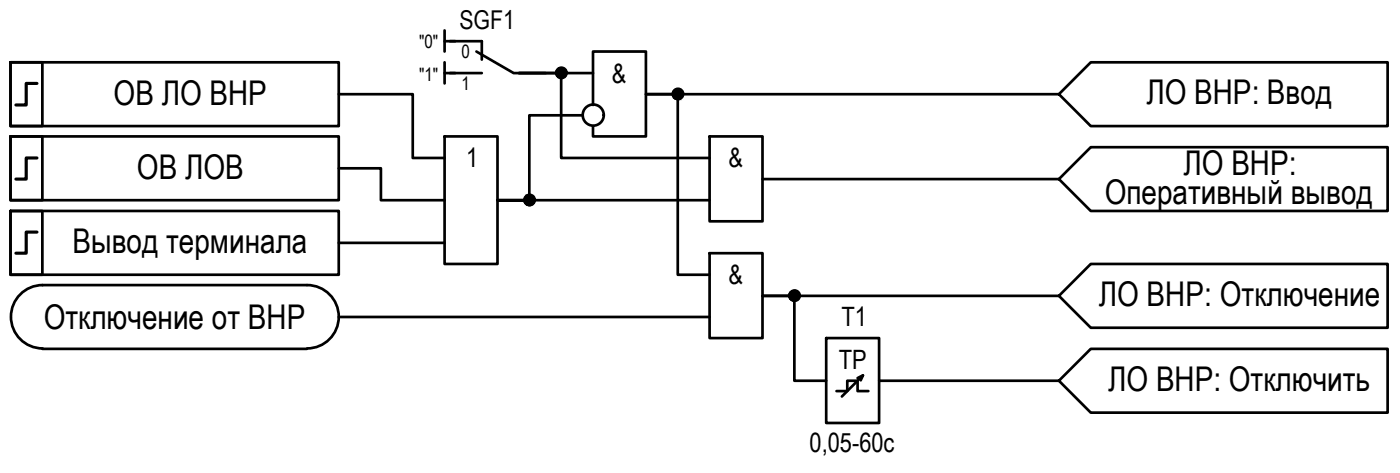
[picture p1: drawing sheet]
<svg xmlns="http://www.w3.org/2000/svg" width="132mm" height="45mm" viewBox="0 0 132 45" stroke-linecap="round" stroke-linejoin="round" font-family="sans-serif">
<!-- layer: 0 -->
<g fill="none" stroke="#000" stroke-width=".25">
<path d="M1 5.9h31v6h-31zM1 5.9h3v6h-3zM1 12.9h3v6h-3zM1 12.9h31v6h-31zM1 19.9h3v6h-3zM1 19.9h31v6h-31zM32 15.9h4v3h6M32 8.9h7v6h3M42 12.9h5v12h-5zM42 2.9v2M42 5.9v2M42 3.9h1"/>
<path d="M42 6.9h1M55 10.9h-5v8h-3h20M56 6.9h-7h4v8h14M56 9.9v-5h5v8h-5v-1M67 12.9h5v8h-5zM72 16.9h28M100 16.9l3-3h28v6h-28zM100 8.9h-39h3v17h3M103 5.9h28v6h-28l-3-3zM4 26.9h25M4 32.9h25M4 26.9a2.98 2.98 0 0 0-3 3 2.98 2.98 0 0 0 3 2.9"/>
<path d="M29 26.9a2.98 2.98 0 0 1 3 3 2.98 2.98 0 0 1-3 2.9M32 29.9h35M32 22.9h10M67 23.9h5v8h-5zM78 31.9h5v8h-5zM79 36.9h1v-1h1v1h1M81 35.6l.5-.2-.2 .4M81.5 35.4l-2 2M83 35.9h17M100 35.9l3-3h28v6h-28zM100 27.9h-28h3v8h3M103 24.9h28v6h-28l-3-3z"/>
<circle cx="50" cy="18.8" r=".49"/>
<circle cx="53" cy="6.9" r=".49"/>
<circle cx="56" cy="10.8" r=".99"/>
<circle cx="64" cy="8.9" r=".49"/>
<circle cx="75" cy="27.9" r=".49"/>
</g>
<g fill="#000" stroke="#000" stroke-width=".09">
<path d="M49.9 19.4h.2zM49.9 18.4h.1zM52.6 6.5h.8zM52.9 7.4h.2zM52.9 6.4h.1zM63.9 9.3h.2zM63.9 8.4h.1zM74.7 28.3h.6zM74.8 28.4h.3zM74.9 28.4h.2zM74.9 27.4h.1z"/>
<path d="M49.9 18.4h.2zM49.9 18.4h.2z"/>
<path d="M49.9 19.4h.1zM49.9 19.4h.1z"/>
<path d="M49.9 18.4h.2zM49.8 18.4h.3z"/>
<path d="M49.8 18.4h.4zM49.8 18.4h.4z"/>
<path d="M49.8 19.3h.3zM49.8 19.3l.3 .1z"/>
<path d="M49.8 18.4h.4zM49.7 18.4h.5z"/>
<path d="M49.8 19.3h.4zM49.8 19.3h.3z"/>
<path d="M49.7 18.4l.6 .1zM49.7 18.4l.6 .1z"/>
<path d="M49.7 19.3h.5zM49.7 19.3h.5z"/>
<path d="M49.7 18.5h.6zM49.6 18.5h.7z"/>
<path d="M49.7 19.3h.6zM49.7 19.3h.5z"/>
<path d="M49.6 18.5h.8zM49.6 18.5h.8z"/>
<path d="M49.6 19.2h.7zM49.6 19.2l.7 .1z"/>
<path d="M49.6 18.5l.8 .1zM49.6 18.5l.8 .1z"/>
<path d="M49.6 18.6h.8zM49.6 18.6h.8z"/>
<path d="M49.6 19.2h.8zM49.6 19.2h.8z"/>
<path d="M49.6 19.2h.8zM49.6 19.2h.7z"/>
<path d="M49.5 18.6l.9 .1zM49.5 18.6l.9 .1z"/>
<path d="M49.5 19.2h.9zM49.5 19.2h.9z"/>
<path d="M49.5 18.7h.9zM49.5 18.7h.9z"/>
<path d="M49.5 18.7h.9zM49.5 18.7h.9z"/>
<path d="M49.5 18.7l1 .1zM49.5 18.7l1 .1z"/>
<path d="M49.5 19l.9 .1v-.1zM49.5 19l.9 .1h-.9z"/>
<path d="M49.5 19.1h.9zM49.5 19.1h.9z"/>
<path d="M49.5 19.1h.9zM49.5 19.1l.9 .1z"/>
<path d="M49.5 18.8h1zM49.5 18.8h1z"/>
<path d="M49.5 18.8l1 .1zM49.5 18.8l1 .1z"/>
<path d="M49.5 18.9h1zM49.5 18.9h1z"/>
<path d="M49.5 18.9l1 .1zM49.5 18.9l1 .1z"/>
<path d="M49.5 19h1zM49.5 19h.9z"/>
<path d="M52.9 7.4h.1zM52.9 7.4h.1z"/>
<path d="M52.9 6.4h.2zM52.9 6.4h.2z"/>
<path d="M52.9 6.4h.2zM52.9 6.4h.2z"/>
<path d="M52.8 6.4h.4zM52.8 6.4h.4z"/>
<path d="M52.8 7.4h.3zM52.8 7.4h.3z"/>
<path d="M52.8 6.4h.4zM52.7 6.4h.5z"/>
<path d="M52.8 7.3h.4zM52.8 7.3l.3 .1z"/>
<path d="M52.7 6.4l.6 .1zM52.7 6.4l.6 .1z"/>
<path d="M52.7 7.3h.5zM52.7 7.3h.5z"/>
<path d="M52.7 6.5h.6zM52.7 6.5h.6z"/>
<path d="M52.7 7.3h.6zM52.7 7.3h.5z"/>
<path d="M52.6 6.5h.8zM52.6 6.5h.8zM52.6 6.5h.8z"/>
<path d="M52.6 7.3h.7zM52.6 7.3h.7z"/>
<path d="M52.6 6.5l.8 .1zM52.6 6.5l.8 .1z"/>
<path d="M52.6 7.2h.8zM52.6 7.2h.8z"/>
<path d="M52.6 7.2h.8zM52.6 7.2l.7 .1z"/>
<path d="M52.6 6.6h.8zM52.6 6.6h.8z"/>
<path d="M52.6 6.6l.8 .1zM52.6 6.6l.8 .1z"/>
<path d="M52.6 7.1h.8zM52.6 7.1h.8z"/>
<path d="M52.6 7.1h.8zM52.6 7.1l.8 .1z"/>
<path d="M52.5 6.7h.9zM52.5 6.7h.9z"/>
<path d="M52.5 6.7l1 .1zM52.5 6.7l1 .1z"/>
<path d="M52.5 7l.9 .1zM52.5 7l.9 .1z"/>
<path d="M52.5 7.1h.9zM52.5 7.1h.9z"/>
<path d="M52.5 6.8h1zM52.5 6.8h1h-1z"/>
<path d="M52.5 6.8l1 .1zM52.5 6.8l1 .1z"/>
<path d="M52.5 6.9h1zM52.5 6.9h1z"/>
<path d="M52.5 6.9l1 .1zM52.5 6.9l1 .1z"/>
<path d="M52.5 7h1zM52.5 7h.9z"/>
<path d="M63.9 9.3l.1 .1zM63.9 9.4h.1z"/>
<path d="M63.9 8.4h.2zM63.9 8.4h.2z"/>
<path d="M63.9 8.4h.3zM63.9 8.4h.3z"/>
<path d="M63.8 8.4h.4zM63.8 8.4h.4z"/>
<path d="M63.8 9.3h.4zM63.8 9.3h.3z"/>
<path d="M63.8 8.4l.4 .1zM63.8 8.4l.4 .1z"/>
<path d="M63.8 9.3h.4zM63.8 9.3h.4z"/>
<path d="M63.7 8.5h.6zM63.7 8.5h.6z"/>
<path d="M63.7 9.3h.5zM63.7 9.3h.5z"/>
<path d="M63.7 8.5h.6zM63.7 8.5h.6z"/>
<path d="M63.7 9.3h.6zM63.7 9.3h.5z"/>
<path d="M63.6 8.5h.7zM63.6 8.5h.7z"/>
<path d="M63.6 8.5l.8 .1zM63.6 8.5l.8 .1z"/>
<path d="M63.6 9.2l.7 .1zM63.6 9.2l.7 .1z"/>
<path d="M63.6 9.3h.7zM63.6 9.3h.7z"/>
<path d="M63.6 8.6h.8zM63.6 8.6h.8z"/>
<path d="M63.6 9.2h.8zM63.6 9.2h.7z"/>
<path d="M63.6 8.6l.8 .1zM63.6 8.6l.8 .1z"/>
<path d="M63.5 8.7h.9zM63.5 8.7h.9z"/>
<path d="M63.5 9.1h.9zM63.5 9.1h.9z"/>
<path d="M63.6 9.1h.8zM63.6 9.1l.8 .1z"/>
<path d="M63.5 8.7l.9 .1zM63.5 8.7l.9 .1z"/>
<path d="M63.5 8.8h.9zM63.5 8.8h.9z"/>
<path d="M63.5 8.8h1zM63.5 8.8h1z"/>
<path d="M63.5 9h.9zM63.5 9h.9z"/>
<path d="M63.5 9h.9zM63.5 9h.9z"/>
<path d="M63.5 9h.9zM63.5 9l.9 .1z"/>
<path d="M63.5 8.8l1 .1zM63.5 8.8l1 .1z"/>
<path d="M63.5 8.9h1zM63.5 8.9h1z"/>
<path d="M63.5 8.9h1zM63.5 8.9l.9 .1z"/>
<path d="M74.9 28.4h.1zM74.9 28.4h.1z"/>
<path d="M74.9 27.4h.2zM74.9 27.4h.2z"/>
<path d="M74.9 27.4h.2zM74.8 27.4h.3z"/>
<path d="M74.8 27.4h.4zM74.8 27.4h.4z"/>
<path d="M74.8 27.4l.4 .1zM74.8 27.4l.4 .1z"/>
<path d="M74.8 28.3h.4zM74.8 28.3l.3 .1zM74.8 28.4h.3z"/>
<path d="M74.7 27.5h.6zM74.7 27.5h.6z"/>
<path d="M74.7 28.3h.5zM74.7 28.3h.5z"/>
<path d="M74.7 27.5h.6zM74.7 27.5h.6z"/>
<path d="M74.7 27.5h.6zM74.7 27.5h.6z"/>
<path d="M74.7 28.3h.6zM74.7 28.3h.5z"/>
<path d="M74.6 27.5h.8zM74.6 27.5h.8z"/>
<path d="M74.6 28.2h.7zM74.6 28.2l.7 .1zM74.7 28.3h.6z"/>
<path d="M74.6 27.5l.8 .1zM74.6 27.5l.8 .1z"/>
<path d="M74.6 28.2h.8zM74.6 28.2h.7z"/>
<path d="M74.6 27.6h.8zM74.6 27.6h.8z"/>
<path d="M74.5 27.6l1 .1zM74.5 27.6l1 .1z"/>
<path d="M74.5 28.1h.9zM74.5 28.1h.9z"/>
<path d="M74.6 28.1h.8zM74.6 28.1l.8 .1z"/>
<path d="M74.5 27.7h1zM74.5 27.7h1z"/>
<path d="M74.5 27.7l1 .1v-.1zM74.5 27.7l1 .1h-1z"/>
<path d="M74.5 27.8h1zM74.5 27.8h1z"/>
<path d="M74.5 27.8l1 .1zM74.5 27.8l1 .1z"/>
<path d="M74.5 27.9l1 .1zM74.5 27.9l1 .1z"/>
<path d="M74.5 28h1zM74.5 28h1z"/>
<path d="M74.5 28l1 .1zM74.5 28l1 .1z"/>
<path d="M74.5 28.1h1zM74.5 28.1h.9z"/>
<path d="M74.5 27.9h1zM74.5 27.9h1z"/>
</g>
<path d="M42.5 3.9h3v1.7M42.5 6.9h3M45 4.9l3.5 2h3" fill="none" stroke="#000" stroke-width=".25"/>
<!-- layer: 0 -->
<path d="M3.5 7.9h-1v2h-1M3.5 14.9h-1v2h-1M3.5 21.9h-1v2h-1" fill="none" stroke="#000" stroke-width=".3"/>
<g font-size="3.2">
<text x="10.7" y="9.9">ОВ ЛО ВНР</text>
<text x="108.2" y="9.8">ЛО ВНР: Ввод</text>
<text x="12.9" y="16.8">ОВ ЛОВ</text>
<text x="111.7" y="16.5">ЛО ВНР:</text>
<text x="6.8" y="23.8">Вывод терминала</text>
<text x="104.3" y="19.2">Оперативный вывод</text>
<text x="103.7" y="28.9">ЛО ВНР: Отключение</text>
<text x="4.1" y="31">Отключение от ВНР</text>
<text x="104.6" y="36.9">ЛО ВНР: Отключить</text>
</g>
<g font-size="2.5">
<text x="57.8" y="7.8">&amp;</text>
<text x="44" y="15.8">1</text>
<text x="68.8" y="15.8">&amp;</text>
<text x="68.8" y="26.8">&amp;</text>
<text x="79.2" y="34.8">TP</text>
<text x="79.4" y="30.8">T1</text>
<text x="76.4" y="42.6">0,05-60с</text>
</g>
<text font-size="2.4" x="43.4" y="2.7">SGF1</text>
<g font-size="1.7">
<text x="39.6" y="4.5">&quot;0&quot;</text>
<text x="43.6" y="5.5">0</text>
<text x="39.6" y="7.7">&quot;1&quot;</text>
<text x="43.6" y="8.5">1</text>
</g>
</svg>
